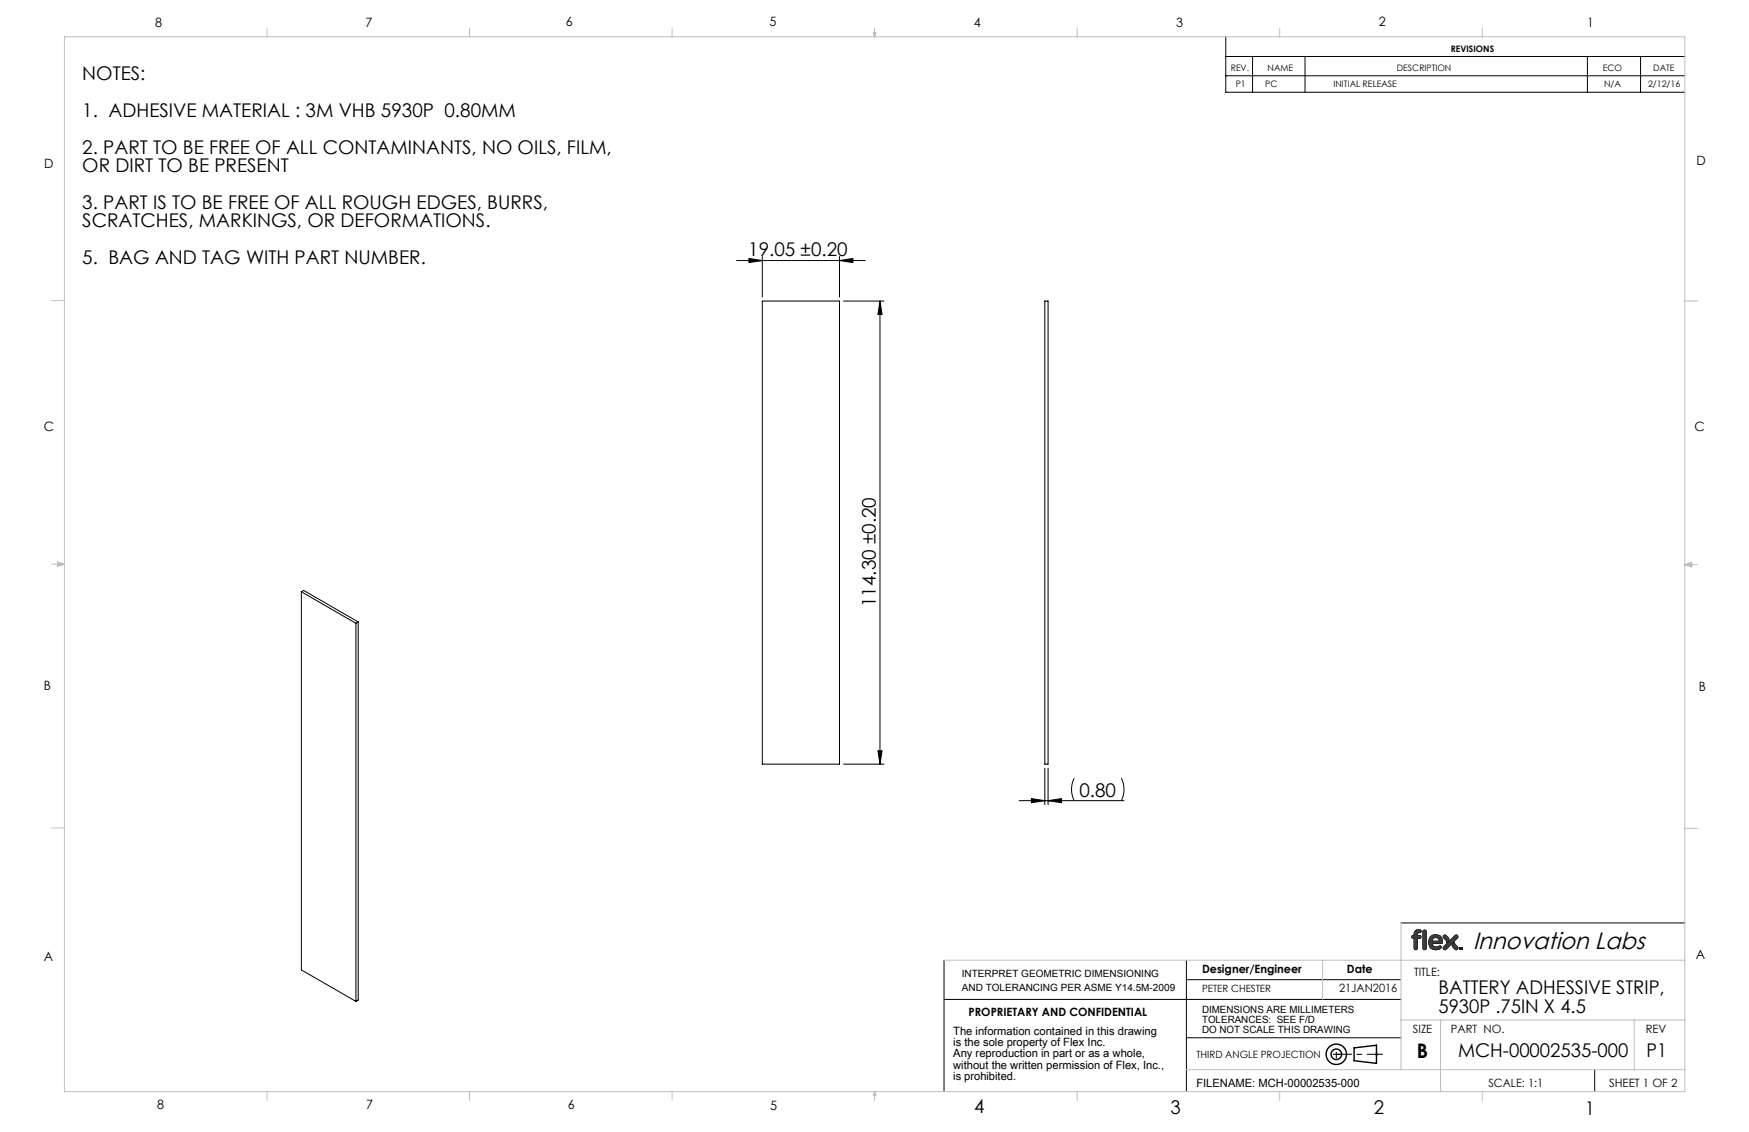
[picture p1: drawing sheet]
<svg xmlns="http://www.w3.org/2000/svg" width="432mm" height="279mm" viewBox="0 0 432 279" stroke-linecap="round" stroke-linejoin="round" font-family="sans-serif">
<g fill="none" stroke="#000" stroke-width=".35">
<path d="M334.3 258.6l5.5-.6v4.5l-5.5-.7z"/>
<circle cx="329.9" cy="260.2" r="1.3"/>
<circle cx="329.9" cy="260.2" r="2.52"/>
</g>
<g fill="none" stroke="#191924" stroke-width=".25">
<path d="M349.1 230.6v.3l-.5 .1-.1 .2 .1 .3 .5 .1v2.4l.4 .4 .4-.4v-2.4l.8-.1 .2-.3-.4-.3h-.6v-.2M350.9 229.9l-.2 .2-.7 .2-.1 .4M350.9 229.9l-.3 .3h-.5l-.2 .5M350.9 229.9a.99 .99 0 0 0-1.2-.3 .99 .99 0 0 0-.6 1M351.5 229.6h.4l.2 .3v4.1l-.4 .4-.4-.4v-4.1zM352.7 232.6a1.77 1.77 0 0 0 1.2 1.7 1.77 1.77 0 0 0 1.9-.5l-.1-.3M352.7 232.6a1.76 1.76 0 0 0 1.2 1.7 1.76 1.76 0 0 0 2-.5l-.2-.3M352.7 232.5v.1M353.3 231a1.77 1.77 0 0 1 2-.1 1.77 1.77 0 0 1 .9 1.7 1.72 1.72 0 0 0-1.7-1.9 1.72 1.72 0 0 0-1.8 1.8 1.85 1.85 0 0 1 .6-1.5zM353.6 232.3a.87 .87 0 0 1 .9-.9 .87 .87 0 0 1 .8 .9M353.6 232.3h1.7M353.6 232.9a1.11 1.11 0 0 0 .8 .9 1.11 1.11 0 0 0 1.2-.4l.1 .1"/>
<path d="M353.6 232.9a1.01 1.01 0 0 0 .7 .9 1.01 1.01 0 0 0 1.1-.4l.3 .1M356.2 232.6l-.3 .3h-2.3M356.4 234.3h.6M356.4 233.7v.6M357 232.1l.1 .4M357 232.1l.2 .5M357 232.1l-.7-.9 .4-.4a1.38 1.38 0 0 1 1 1l-.5 .8M357.1 232.5v.1M357.1 232.6h.1M359.1 232.6l-.6 .8a1.38 1.38 0 0 0 1.1 1l.3-.4-.6-.9M359.1 232.6h.1M359.1 232.6l.2 .5"/>
<path d="M359.1 232.6v.1M359.1 232.7l.2 .4M359.2 230.9h.6M359.2 230.9l-2.8 2.8M359.8 230.9v.6M359.8 231.5l-2.8 2.8M360.3 234h.3zM360.4 234v.3l.1-.3M360.7 234.1h.1M360.7 234.1l-.1 .2v-.3l.2 .3 .2-.3v.3v-.2M360.7 234.1l.1 .2M360.8 234.3h.1"/>
<path d="M361 234.1h.1M361 234.1l-.2 .2"/>
</g>
<g fill="none" stroke="#000" stroke-width=".25">
<path d="M302.6 18.7h113.4M302.6 9.1v13.7h113.4M302.6 13.9h113.4M309.2 13.9v8.9M322.2 13.9v8.9M391.9 13.9v8.9M405 13.9v8.9M233.1 237v32.4M292.9 237v32.4M345.9 227.8h70.1M233.2 246.7h112.7M292.9 241.8h52.9"/>
<path d="M292.9 256.1h53M393.7 264v5.4"/>
</g>
<path d="M329.9 260.2h11.4" fill="none" stroke="#000" stroke-width=".25" stroke-dasharray="15.2 1.3 1.3 1.3" stroke-dashoffset="11.4"/>
<path d="M329.9 260.2v-.5M329.9 260.2v1M329.9 260.2h-.8M329.9 260.2h.9" fill="none" stroke="#000" stroke-width=".25" stroke-dasharray="15.2 1.3 1.3 1.3"/>
<g fill="none" stroke="#c0c0c0" stroke-width=".25">
<path d="M15.9 9.1h400.1v260.3h-400.1zM65.9 6.9v2.2M115.9 6.9v2.2M165.9 6.9v2.2M215.6 8h.6l-.3 1.1zM215.7 8l.2 1.1M215.9 6.9v2.2M216 8l-.1 1.1M265.9 6.9v2.2M315.9 6.9v2.2M365.9 6.9v2.2M12.7 74.2h3.2"/>
<path d="M416 74.3h3.1M12.7 139.3h3.2M14.2 139l1.7 .3M14.2 138.7l1.7 .6-1.7 .5zM15.9 139.3l-1.7 .2M416 139.4h3.1M416 139.4l1.7-.6v1.1zM416 139.4l1.7 .2M417.7 139.1l-1.7 .3M12.7 204.4h3.2M416 204.5h3.1M233.1 237h182.9"/>
<path d="M326.5 237v9.7M345.9 227.8v36.2M345.9 251.7h70.1M355.6 251.7v17.7M403.5 251.7v12.3M65.9 269.4v2.2M115.9 269.4v2.2M165.9 269.4v2.2M215.9 269.4v2.2M215.9 269.4l.3 .9h-.6zM265.9 269.4v2.2M292.9 264h123.1"/>
<path d="M315.9 269.4v2.2M365.9 269.4v2.2"/>
</g>
<path d="M356.4 230.9l-.1 .5 .8 .7 .1 .5 .5-.5v-.5l-.8-.8zM358.9 232.8l-.3 .4v.4l.7 .8h.4l.2-.6-.7-.7-.1-.5zM356.4 233.7l2.9-2.8h.6v.6l-2.9 2.8h-.6zM349.4 229.8l.4-.3h.6l.4 .1 .1 .3-.2 .3h-.6l-.1 .2-.1 .5h.8l.2 .4-.3 .3h-.7v2.5l-.4 .3-.4-.3v-2.5l-.4-.1-.2-.3 .2-.3h.4l.1-.8zM351.4 229.6h.5l.2 .3v4.1l-.4 .4-.4-.4zM353.2 231.1a1.73 1.73 0 0 1 2.1-.3 1.73 1.73 0 0 1 .8 2l-2.5 .1v.2a1.28 1.28 0 0 0 2 .3v.1a.42 .42 0 0 1 .3 .4 .42 .42 0 0 1-.5 .3l-.7 .2a1.71 1.71 0 0 1-1.9-2.4zM353.8 231.6l-.2 .7h1.7v-.2a.92 .92 0 0 0-1.5-.5z" fill-rule="evenodd" fill="#373737"/>
<g fill="none" stroke="#000" stroke-width=".25">
<path d="M181.9 64.3h31.7M184.9 63.8l3.3 .5-3.3 .5zM188.2 74.3h19.1v114.3h-19.1zM188.2 63.3v10M207.3 64.3l3.3-.5v1zM207.3 63.3v10M208.3 74.3h10M217.3 74.3l.5 3.3h-1.1zM217.3 74.3v114.3M258 74.3h.8v114.3h-.8zM74.4 146.1l13.5 7.7M74.4 146.1l.6-.4 13.4 7.8"/>
<path d="M74.4 146.1v93.3l13.5 7.8M87.9 153.8v93.4M88.4 153.5l-.5 .3M88.4 153.5v93.3l-.5 .4M208.3 188.6h10M216.7 185.3h1.1l-.5 3.3zM251.6 197.6h25.9M254.6 197.1l3.4 .5-3.4 .5zM258 189.6v9M258.8 197.6l3.3-.5v1zM258.8 189.6v9M265.2 192.1a6.2 6.2 0 0 0 0 5.5"/>
<path d="M276.8 192.1a6.2 6.2 0 0 1 0 5.5"/>
</g>
<g fill="#000">
<path d="M207.3 64.3l3.3-.5v1zM184.9 63.8l3.3 .5-3.3 .5z"/>
<path d="M217.3 74.3l.5 3.3h-1.1zM216.7 185.3h1.1l-.5 3.3z"/>
<path d="M254.6 197.1l3.4 .5-3.4 .5zM258.8 197.6l3.3-.5v1z"/>
</g>
<text font-size="5.8" x="363.7" y="234.3">Innovation Labs</text>
<text font-size="4.9" x="349.8" y="261">B</text>
<g font-size="4.7">
<text x="20.3" y="19.8">NOTES:</text>
<text x="20.3" y="28.8">1. ADHESIVE MATERIAL : 3M VHB 5930P 0.80MM</text>
<text x="20.3" y="37.9">2. PART TO BE FREE OF ALL CONTAMINANTS, NO OILS, FILM,</text>
<text x="20.3" y="42.4">OR DIRT TO BE PRESENT</text>
<text x="20.3" y="51.5">3. PART IS TO BE FREE OF ALL ROUGH EDGES, BURRS,</text>
<text x="20.3" y="56">SCRATCHES, MARKINGS, OR DEFORMATIONS.</text>
<text x="20.3" y="65.1">5. BAG AND TAG WITH PART NUMBER.</text>
<text x="184.7" y="63.3">19.05 ±0.20</text>
<text x="216.2" y="149.8" transform="rotate(-90 216.2 149.8)">114.30 ±0.20</text>
<text x="266.5" y="196.6">0.80</text>
<text x="355.2" y="245.4">BATTERY ADHESSIVE STRIP,</text>
<text x="355.2" y="249.9">5930P .75IN X 4.5</text>
<text x="360" y="261">MCH-00002535-000</text>
<text x="406.5" y="260.9">P1</text>
<text x="240.5" y="274.8">4</text>
<text x="289" y="274.9">3</text>
<text x="339.1" y="274.8">2</text>
<text x="391.4" y="275.1">1</text>
</g>
<g font-size="3.2">
<text x="38.3" y="6.7">8</text>
<text x="90.2" y="6.7">7</text>
<text x="139.7" y="6.5">6</text>
<text x="190" y="6.5">5</text>
<text x="240.4" y="6.6">4</text>
<text x="290.4" y="6.7">3</text>
<text x="340.4" y="6.5">2</text>
<text x="391.9" y="6.7">1</text>
<text x="10.9" y="41.6">D</text>
<text x="418.9" y="40.7">D</text>
<text x="10.9" y="106.3">C</text>
<text x="418.4" y="106.4">C</text>
<text x="10.8" y="170.2">B</text>
<text x="419.4" y="170.6">B</text>
<text x="10.8" y="237.2">A</text>
<text x="418.6" y="236.8">A</text>
<text x="38.8" y="273.8">8</text>
<text x="90.4" y="273.8">7</text>
<text x="140.2" y="273.8">6</text>
<text x="190.1" y="273.9">5</text>
</g>
<g font-size="2.8">
<text x="296.8" y="240.2">Designer/Engineer</text>
<text x="330.6" y="245">21JAN2016</text>
<text x="332.5" y="240.2">Date</text>
<text x="349.1" y="240.9">TITLE:</text>
<text x="239.1" y="250.8">PROPRIETARY AND CONFIDENTIAL</text>
<text x="235.3" y="255.3">The information contained in this drawing</text>
<text x="348.8" y="254.9">SIZE</text>
<text x="358.2" y="254.9">PART NO.</text>
<text x="406.3" y="254.9">REV</text>
<text x="235.3" y="258.2">is the sole property of Flex Inc.</text>
<text x="235.3" y="261">Any reproduction in part or as a whole,</text>
<text x="235.3" y="263.8">without the written permission of Flex, Inc.,</text>
<text x="235.3" y="266.6">is prohibited.</text>
<text x="295.4" y="268.2">FILENAME: MCH-00002535-000</text>
<text x="367.5" y="268.2">SCALE: 1:1</text>
<text x="397.3" y="268.2">SHEET 1 OF 2</text>
</g>
<g font-size="2.5">
<text x="237.5" y="241.1">INTERPRET GEOMETRIC DIMENSIONING</text>
<text x="237.5" y="244.5">AND TOLERANCING PER ASME Y14.5M-2009</text>
<text x="296.8" y="245">PETER CHESTER</text>
<text x="296.8" y="250">DIMENSIONS ARE MILLIMETERS</text>
<text x="296.8" y="252.4">TOLERANCES: SEE F/D</text>
<text x="296.8" y="254.9">DO NOT SCALE THIS DRAWING</text>
<text x="295.4" y="261">THIRD ANGLE PROJECTION</text>
</g>
<g font-size="2.2">
<text x="303.9" y="17.6">REV.</text>
<text x="312.9" y="17.6">NAME</text>
<text x="344.9" y="17.6">DESCRIPTION</text>
<text x="358.2" y="12.7">REVISIONS</text>
<text x="395.7" y="17.6">ECO</text>
<text x="408.1" y="17.6">DATE</text>
<text x="305.1" y="21.5">P1</text>
<text x="312.4" y="21.5">PC</text>
<text x="329.2" y="21.5">INITIAL RELEASE</text>
<text x="396" y="21.4">N/A</text>
<text x="406.9" y="21.4">2/12/16</text>
</g>
</svg>
